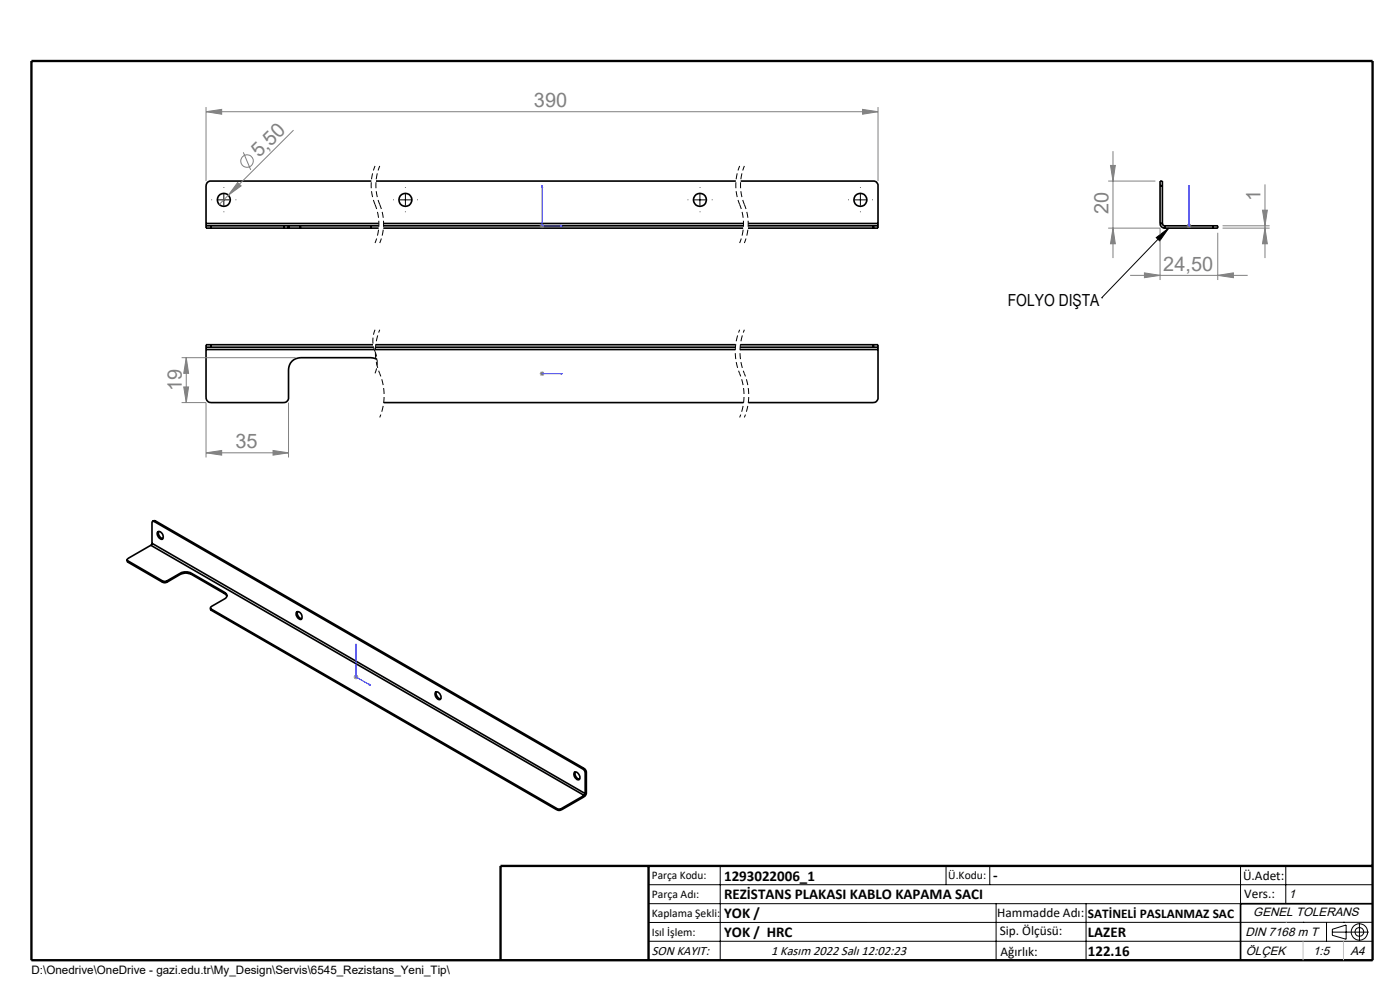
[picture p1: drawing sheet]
<svg xmlns="http://www.w3.org/2000/svg" width="297mm" height="210mm" viewBox="0 0 297 210" stroke-linecap="round" stroke-linejoin="round" font-family="sans-serif">
<g fill="none" stroke="#000" stroke-width=".35">
<path d="M78.8 38.4h-34.1a1.02 1.02 0 0 0-1 1v8M79.8 38.4h76.3M157.1 38.4h28.2a.96 .96 0 0 1 1 1v8M246.1 39.4v-1h.5v1M246.1 39.4h.5M246.1 39.4v8M246.6 39.4v8M43.7 47.9h1M43.7 47.9v.5h1M43.7 47.4v.5M43.7 47.4h36.7M44.7 47.9h15.5"/>
<path d="M44.7 48.4h15.5M44.7 47.9v.5M60.2 47.9h1M60.2 48.4h1M60.2 47.9v.5M61.2 47.9h2.5M61.2 48.4h2.5M61.2 47.9v.5M63.7 47.9h15M63.7 48.4h15M63.7 47.9v.5M78.7 47.9h1.7"/>
<path d="M78.7 48.4h1.6M78.7 47.9v.5M81.3 48.4h76.4M81.4 47.9h76.3M81.4 47.4h76.3M158.7 48.4h26.6M158.7 47.9h26.6M158.7 47.4h27.6M185.3 47.9h1M185.3 47.9v.5M186.3 47.9v.5h-1M186.3 47.4v.5"/>
<path d="M246.1 47.4a.96 .96 0 0 0 1 1M246.1 47.4h.5M246.6 47.4l.1 .4 .4 .1M247.1 47.9h10.3M247.1 48.4h10.3M247.1 47.9v.5M257.4 47.9h.9v.5h-.9M257.4 47.9v.5M43.7 73.7h1M43.7 73.7v.4M43.7 74.1v10.3a1.09 1.09 0 0 0 1 1h15.5a1.02 1.02 0 0 0 1-1v-6a2.53 2.53 0 0 1 2.5-2.5h15l1.3 .3M43.7 74.1h35.7"/>
<path d="M44.7 73.1h-1v.6M44.7 73.1v.6M44.7 73.1h34.4M44.7 73.7h34.5M79.6 74.1h76.4M79.7 73.7h76.3M79.7 73.1h76.4M157 73.7h28.3M157 74.1h29.3M157.1 73.1h28.2M185.3 73.7h1M185.3 73.1h1v.6"/>
<path d="M185.3 73.1v.6M186.3 73.7v.4M186.3 74.1v10.3a1.02 1.02 0 0 1-1 1h-26.5M81.4 85.4h76.3M27 118.7l.2 .6M27.2 119l7.3 4.2M27.2 119v.3M27.2 119.3l7.3 4.2M32 115.7l-4.8 2.8a.27 .27 0 0 0-.2 .2 .27 .27 0 0 0 .2 .3M32 115.7l91.9 53M32.2 115.2l-.2 .5M32.2 115.2l91.9 53.1"/>
<path d="M32.7 110.6a.28 .28 0 0 0-.3 0 .28 .28 0 0 0-.2 .3v4.3M32.7 110.6l91 52.6M32.9 110.5l-.5 .1M32.9 110.5l-.2 .1M32.9 110.5l91 52.5M33.5 112.8a.98 .98 0 0 1 1 .5 .98 .98 0 0 1-.1 1.1 1.16 1.16 0 0 1-.9-1.6zM33.7 112.7a1.2 1.2 0 0 0 .9 1.6M34.5 123.2h.9M34.5 123.5h.9M34.5 123.2v.3M35.4 123.2v.3M38.2 121.6a2.62 2.62 0 0 1 2.4 0"/>
<path d="M38.2 121.8a2.62 2.62 0 0 1 2.4 0M38.2 121.6l-2.8 1.6M38.2 121.6v.2M38.2 121.8l-2.8 1.7M40.6 121.6l7.1 4.1M40.6 121.6v.2M40.6 121.8l7.1 4.1M44.7 128.9v.4l.1 .2M44.8 129.2l73.3 42.3M44.8 129.2v.3M44.8 129.5l73.3 42.3M47.7 125.7a.73 .73 0 0 1 .5 .6 .73 .73 0 0 1-.5 .7l-2.9 1.6a.31 .31 0 0 0-.1 .3 .31 .31 0 0 0 .1 .3"/>
<path d="M47.7 125.9l.5 .6M47.7 125.7v.2M62.9 129.8a.98 .98 0 0 1 1 .5 .98 .98 0 0 1 0 1.1 1.16 1.16 0 0 1-1-1.6zM63.1 129.7a1.19 1.19 0 0 0 .9 1.6M92.4 146.8a.98 .98 0 0 1 1 .5 .98 .98 0 0 1-.1 1.1 1.16 1.16 0 0 1-.9-1.6zM92.6 146.7a1.19 1.19 0 0 0 .9 1.6M118.1 171.5h1M118.1 171.8h1M118.1 171.5v.3M119.1 171.5v.3M121.8 163.8a1 1 0 0 1 1 .5 1 1 0 0 1 0 1.1 1.16 1.16 0 0 1-1-1.6zM122.1 163.8a1.16 1.16 0 0 0 .8 1.5"/>
<path d="M123.7 163.2l.4 .4v.4M123.9 163l.4 .5 .1 .3M123.9 168.7l-4.8 2.8M123.9 168.7v.3M123.9 169l-4.8 2.8M123.9 163l-.2 .2M124.1 168.3l-.2 .4M124.1 164v4.3M124.4 168.2l-.1 .3-.4 .5M124.4 163.8l-.3 .2M124.4 168.2l-.3 .1M124.4 163.8v4.4"/>
<path d="M291.2 191.7h-28v12"/>
<circle cx="47.5" cy="42.4" r="1.38"/>
<circle cx="86" cy="42.4" r="1.38"/>
<circle cx="148.5" cy="42.4" r="1.37"/>
<circle cx="182.5" cy="42.4" r="1.38"/>
</g>
<g fill="none" stroke="#808080" stroke-width=".21">
<path d="M43.7 23.7l3.3-.5v1zM43.7 22.7v15.7M43.7 23.7h142.6M50.4 38.7l.8 .7-2.8 2zM51.6 32.3l1.6 3.7M62.3 27.6l-13.9 13.8M183 23.2l3.3 .5-3.3 .5zM186.3 22.7v15.7M235.1 38.4h10M235.6 35.1h1l-.5 3.3zM236.1 32.1v22.6M268.4 39.1v15.6"/>
<path d="M48.4 41.4l-1.9 2M114.5 47.9h1M114.7 47.5l.7 .8M115 47.4v1M115.4 47.5l-.7 .8M235.1 48.4h11v11M236.1 48.4l.5 3.3h-1zM239.7 58.4h25M242.8 57.9l3.3 .5-3.3 .5zM251.7 47.9h1M251.9 47.5l.7 .8M252.2 47.4v1"/>
<path d="M252.6 47.5l-.7 .8M258.3 58.4l3.4-.5v1zM258.3 49.4v10M259.4 47.9h9.9M259.4 48.4h9.9M267.8 44.6h1.1l-.5 3.3zM268.4 48.4l.5 3.3h-1.1zM38.5 75.9h24.2M39.5 75.9l.5 3.3h-1zM39.5 75.9v9.5M114.5 79.3h1M114.7 78.9l.7 .7"/>
<path d="M115 78.8v1M115.4 78.9l-.7 .7M38.5 85.4h5.2v11.6M39 82.1h1l-.5 3.3zM43.7 96.1l3.3-.5v.9zM43.7 96.1h17.5M57.9 95.6l3.3 .5-3.3 .4zM61.2 85.4v11.6M75 143.6h1M75.2 143.3l.7 .7M75.5 143.1v1M75.9 143.3l-.7 .7"/>
<circle cx="52.4" cy="34.2" r="1.33"/>
</g>
<g fill="none" stroke="#000" stroke-width=".21">
<path d="M46.2 42.4h2.5M47.5 41.2v2.4M84.7 42.4h2.5M86 41.2v2.4M147.2 42.4h2.6M148.5 41.2v2.4M181.3 42.4h2.5M182.5 41.2v2.4M245.3 50.4l2.6-2-1.9 2.7zM247.9 48.4l-14.2 14.8M233.7 63.2h.1M137.6 187.7h153.6"/>
<path d="M137.6 191.7h153.6M137.6 199.7h153.6M152.8 183.7v20M200.7 183.7v4M210 183.7v4M211.3 191.7v12M230.4 191.7v12M263.2 183.7v20M272.8 183.7v8M276.4 195.6h.1M281.4 195.6v4.1M282.6 197.7h7.8"/>
<path d="M282.6 197.1l3-.9v3l-3-.8zM285 195.6h.1M288.4 195.8v3.8M291.2 195.6l-153.6 .1"/>
<circle cx="288.4" cy="197.7" r="1.74"/>
<circle cx="288.4" cy="197.7" r=".93"/>
</g>
<path d="M79.6 35.2a10.6 10.6 0 0 0 0 8.2M80.6 35.2a10.6 10.6 0 0 0 0 8.2M156.9 35.2a10.6 10.6 0 0 0 0 8.2M157.9 35.2a10.6 10.6 0 0 0 0 8.2M79.6 43.4a10.6 10.6 0 0 1 0 8.2M80.6 43.4a10.6 10.6 0 0 1 0 8.2M156.9 43.4a10.6 10.6 0 0 1 0 8.2M157.9 43.4a10.6 10.6 0 0 1 0 8.2M79.6 69.9a6 6 0 0 0 0 4.7M79.6 74.6a6 6 0 0 1 0 4.6" fill="none" stroke="#000" stroke-width=".21" stroke-dasharray="1.3 .6" stroke-dashoffset=".2" stroke-linecap="butt"/>
<path d="M80.6 69.9a12.1 12.1 0 0 0 0 9.3M80.6 79.2a12.1 12.1 0 0 1 0 9.3M156.9 69.9a12.1 12.1 0 0 0 0 9.3M156.9 79.2a12.1 12.1 0 0 1 0 9.3M157.9 69.9a12.1 12.1 0 0 0 0 9.3M157.9 79.2a12.1 12.1 0 0 1 0 9.3" fill="none" stroke="#000" stroke-width=".21" stroke-dasharray="1.3 .6" stroke-dashoffset=".6" stroke-linecap="butt"/>
<g fill="none" stroke="#00f" stroke-width=".21">
<path d="M115 39.3v8.6h4.3M115 39.3l.1 .4h-.2zM252.2 39.3v.4v-.4M252.2 39.3v8.6M118.9 47.8l.4 .1-.4 .1zM252.2 47.8v.2zM252.2 47.9h.1M114.9 79.3h.2zM115 79.3h.1M115 79.3h4.3M119.3 79.3h-.4h.4M75.5 136.6l.1 .4-.1-.1z"/>
<path d="M75.5 136.6v7l3.1 1.7M78.3 145.1l.3 .2h-.3z"/>
</g>
<g fill="none" stroke="#000" stroke-width=".21" stroke-dasharray="15.2 1.3 1.3 1.3" stroke-linecap="butt">
<path d="M47.5 39.9v-.1M86 39.9v-.1M148.5 39.9v-.1M182.5 39.9v-.1M45 42.4h-.1M47.5 44.9v.1M50 42.4h.1M83.5 42.4h-.1M86 44.9v.1M88.5 42.4h.1M146 42.4h-.1M148.5 44.9v.1"/>
<path d="M151 42.4h.1M180 42.4h-.1M182.5 44.9v.1M185 42.4h.2"/>
</g>
<path d="M106.2 203.7h185" fill="none" stroke="#000" stroke-width=".25"/>
<path d="M6.7 12.9h284.5v190.8h-284.5zM137.6 183.7v20M291.2 183.7h-185v20" fill="none" stroke="#000" stroke-width=".5"/>
<path d="M272.8 195.6h.1M276.4 199.7v4M285 199.7v4" fill="none" stroke="#c0c0c0" stroke-width=".21"/>
<path d="M245.3 50.4l2.6-2-1.9 2.7z" fill="#000"/>
<g fill="#00f">
<path d="M118.9 47.8l.4 .1-.4 .1zM115 39.3l.1 .4h-.2z"/>
<path d="M78.3 145.1l.3 .2h-.3zM75.5 136.6l.1 .4-.1-.1zM118.9 79.3h.4zM114.9 79.3h.2z"/>
<path d="M252.2 47.8v.2zM252.2 39.3v.4z"/>
</g>
<g fill="#808080">
<path d="M50.4 38.7l.8 .7-2.8 2z"/>
<path d="M57.9 95.6l3.3 .5-3.3 .4zM43.7 96.1l3.3-.5v.9z"/>
<path d="M43.7 23.7l3.3-.5v1zM183 23.2l3.3 .5-3.3 .5z"/>
<path d="M242.8 57.9l3.3 .5-3.3 .5zM258.3 58.4l3.4-.5v1z"/>
<path d="M268.4 48.4l.5 3.3h-1.1zM267.8 44.6h1.1l-.5 3.3z"/>
<path d="M236.1 48.4l.5 3.3h-1zM235.6 35.1h1l-.5 3.3z"/>
<path d="M39.5 75.9l.5 3.3h-1zM39 82.1h1l-.5 3.3z"/>
</g>
<g font-size="4.2" fill="#808080">
<text x="113.3" y="22.7">390</text>
<text x="55" y="33.6" transform="rotate(-45 55 33.6)">5,50</text>
<text x="235.2" y="45.4" transform="rotate(-90 235.2 45.4)">20</text>
<text x="267.4" y="42.6" transform="rotate(-90 267.4 42.6)">1</text>
<text x="246.8" y="57.4">24,50</text>
<text x="38.6" y="82.9" transform="rotate(-90 38.6 82.9)">19</text>
<text x="50" y="95.1">35</text>
</g>
<text font-size="3.5" x="213.8" y="65">FOLYO DIŞTA</text>
<g font-size="3.2">
<text x="153.6" y="186.8">1293022006_1</text>
<text x="153.6" y="190.8">REZİSTANS PLAKASI KABLO KAPAMA SACI</text>
<text x="210.7" y="186.6">-</text>
<text x="153.6" y="194.8">YOK /</text>
<text x="153.6" y="198.8">YOK / HRC</text>
<text x="230.8" y="198.7">LAZER</text>
<text x="230.8" y="202.8">122.16</text>
</g>
<g font-size="2.8">
<text x="263.7" y="186.7">Ü.Adet:</text>
<text x="263.9" y="190.5">Vers.:</text>
<text x="211.5" y="194.5">Hammadde Adı:</text>
<text x="230.8" y="194.7">SATİNELİ PASLANMAZ SAC</text>
<text x="138.3" y="202.6">SON KAYIT:</text>
<text x="163.6" y="202.6">1 Kasım 2022 Salı 12:02:23</text>
<text x="212.1" y="198.4">Sip. Ölçüsü:</text>
<text x="212.2" y="202.7">Ağırlık:</text>
</g>
<g font-size="2.6">
<text x="273.4" y="190.4">1</text>
<text x="265.9" y="194.4">GENEL TOLERANS</text>
<text x="264.2" y="198.5">DIN 7168 m T</text>
<text x="264.3" y="202.6">ÖLÇEK</text>
<text x="278.5" y="202.6">1:5</text>
<text x="286.5" y="202.6">A4</text>
</g>
<g font-size="2.5">
<text x="138.3" y="186.4">Parça Kodu:</text>
<text x="138.3" y="190.5">Parça Adı:</text>
<text x="201.2" y="186.5">Ü.Kodu:</text>
<text x="138.3" y="194.5">Kaplama Şekli:</text>
<text x="138.3" y="198.6">Isıl İşlem:</text>
<text x="6.7" y="206.7">D:\Onedrive\OneDrive - gazi.edu.tr\My_Design\Servis\6545_Rezistans_Yeni_Tip\</text>
</g>
</svg>
